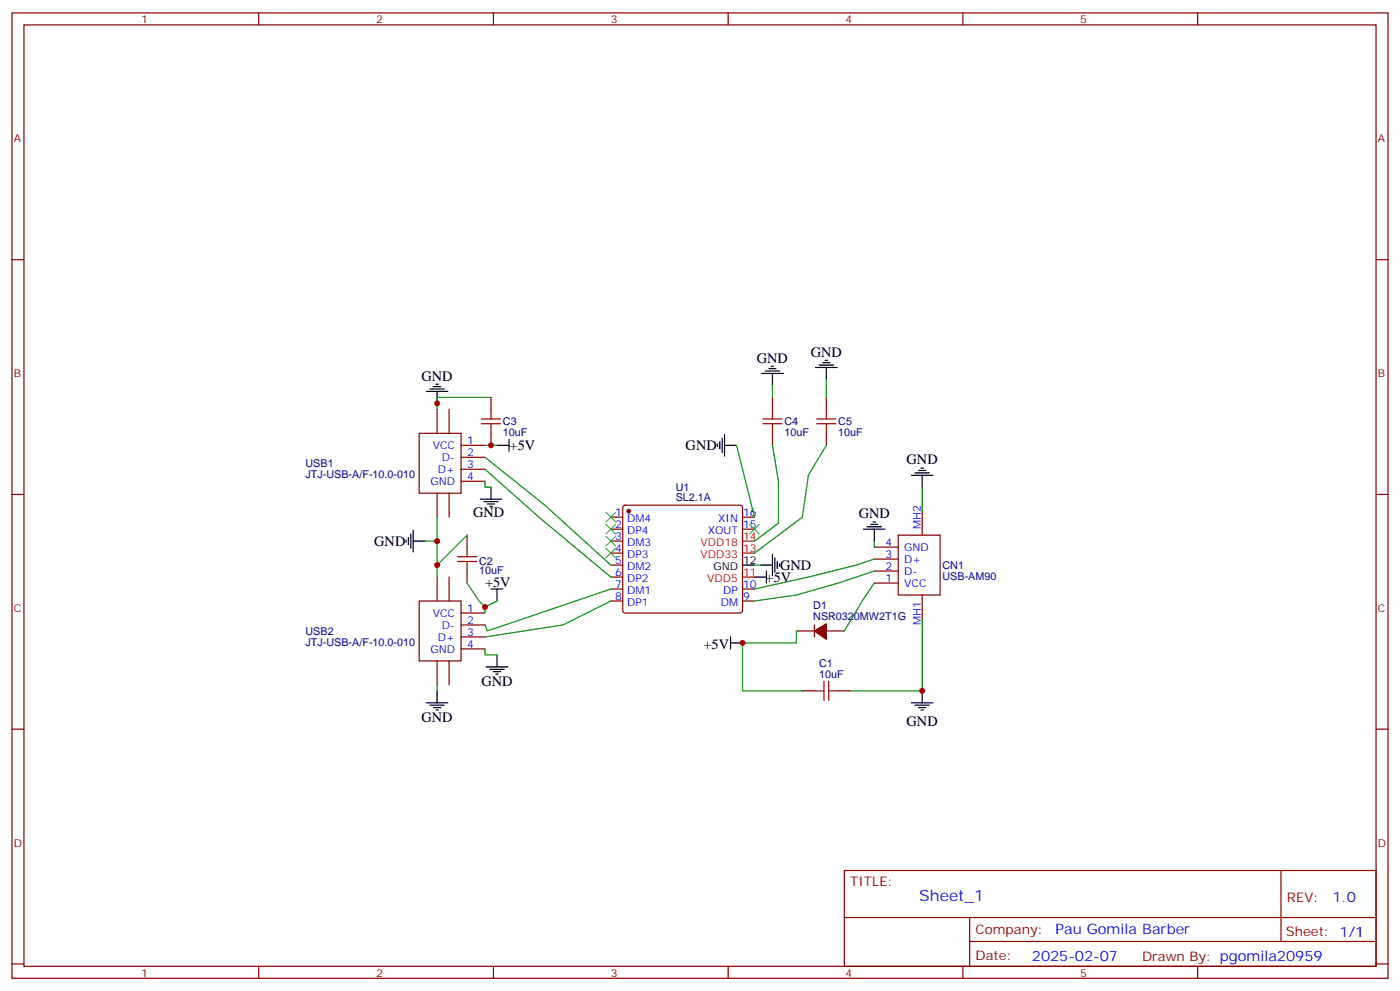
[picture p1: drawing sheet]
<svg xmlns="http://www.w3.org/2000/svg" width="412mm" height="292mm" viewBox="0 0 412 292" stroke-linecap="round" stroke-linejoin="round" font-family="sans-serif">
<g fill="none" stroke="#870000" stroke-width=".35">
<path d="M3.5 3.8h405.4v284.3h-405.4zM7.1 7.3h398.2v277.3h-398.2zM76.2 3.8v3.5M145.3 3.8v3.5M214.5 3.8v3.5M283.6 3.8v3.5M352.8 3.8v3.5M3.5 76.5h3.6M405.3 76.5h3.6M144.6 117.1v3.5M227.5 117.1v3.5M243.4 117.1v3.5"/>
<path d="M123.5 127.6h12.3v17.7h-12.3zM128.8 120.6v7M132.3 120.6v7M135.8 131.2h7.1M135.8 134.7h7.1M135.8 138.2h7.1M144.6 127.6v3.6M227.5 127.6v3.6M243.4 127.6v3.6M3.5 145.6h3.6M128.8 145.3v7M132.3 145.3v7"/>
<path d="M135.8 141.7h7.1M137.6 157.6v3.5M179.9 152.3h3.5M179.9 155.9h3.5M179.9 159.4h3.5M183.7 149l.4-.2h33.9l.5 .2 .2 .5v30.3l-.2 .5-.5 .3h-33.9l-.4-.3-.3-.5v-30.3zM218.7 152.3h3.5M218.7 155.9h3.5M264.6 157.6h12.3v17.7h-12.3zM271.6 150.6v7M405.3 145.6h3.6M123.5 177h12.3v17.7h-12.3z"/>
<path d="M128.8 170v7M132.3 170v7M137.6 168.2v3.5M179.9 162.9h3.5M179.9 166.4h3.5M179.9 170h3.5M179.9 173.5h3.5M179.9 177h3.5M218.7 173.5h3.5M218.7 177h3.5M257.5 171.7h7.1M257.5 168.2h7.1"/>
<path d="M257.5 164.7h7.1M257.5 161.1h7.1M271.6 175.3v7M128.8 194.7v7M132.3 194.7v7M135.8 180.6h7.1M135.8 184.1h7.1M135.8 187.6h7.1M135.8 191.1h7.1M234.6 185.8h5.3M239.9 184.1v3.5M243.4 185.8h5.3"/>
<path d="M3.5 214.8h3.6M236.4 203.5h3.5M246.9 203.5h3.6M405.3 214.8h3.6M248.7 256.4h156.6v28.2h-156.6zM377.3 256.4v20.9M248.7 270.2h156.5M285.6 277.3h119.6M285.6 270.2v14.2M3.5 283.9h3.6M76.2 284.6v3.5M145.3 284.6v3.5"/>
<path d="M214.5 284.6v3.5M283.6 284.6v3.5M352.8 284.6v3.5M405.3 283.9h3.6"/>
</g>
<g fill="#870000" stroke="#870000" stroke-width=".35">
<path d="M239.9 185.8l3.5-2.1v4.6z"/>
<circle cx="185.2" cy="150.6" r=".53"/>
</g>
<path d="M218.7 159.4h3.5M218.7 170h3.5M218.7 162.9h3.5" fill="none" stroke="#f00" stroke-width=".35"/>
<g fill="none" stroke="#000" stroke-width=".35">
<path d="M125.6 115.3h6.3M126.6 114.6h4.3M127.7 113.9h2.1M128.4 113.2h.7M128.8 115.3v3.5M224.4 110h6.3M225.4 109.3h4.3M226.5 108.6h2.1M227.2 107.9h.7M227.5 110v3.5M240.2 108.2h6.4M241.3 107.5h4.2"/>
<path d="M242.4 106.8h2.1M243.1 106.1h.7M243.4 108.2v3.6M146.4 131.2h3.5M149.9 129.4v3.5M211.3 130.8v.7M212 130.1v2.1M212.7 129v4.3M213.4 131.2h3.6M213.4 128v6.3M268.5 140h6.3M269.5 139.3h4.3"/>
<path d="M270.6 138.6h2.1M271.3 137.9h.7M271.6 140v3.5M119.6 159v.7M120.3 158.3v2.1M121 157.3v4.2M121.7 159.4h3.5M121.7 156.2v6.4M141.5 147h6.3M142.5 147.7h4.3M143.6 148.4h2.1M144.3 149.2h.7"/>
<path d="M144.6 143.5v3.5M254.4 155.9h6.3M255.4 155.2h4.2M256.5 154.4h2.1M257.2 153.7h.7M257.5 155.9v3.5M144.6 173.5h3.6M146.4 173.5v3.5M218.7 166.4h3.5M222.2 170h3.6M224 166.4h3.5M225.8 168.2v3.5"/>
<path d="M227.5 163.3v6.3M228.2 164.3v4.3M229 165.4v2.1M229.7 166.1v.7M143.2 196.4h6.4M144.3 197.1h4.2M145.3 197.8h2.2M146 198.5h.8M146.4 192.9v3.5M215.2 189.4h3.5M215.2 187.6v3.5M125.6 207h6.3"/>
<path d="M126.6 207.7h4.3M127.7 208.4h2.1M128.4 209.1h.7M128.8 203.5v3.5M268.5 207h6.3M269.5 207.7h4.3M270.6 208.4h2.1M271.3 209.1h.7M271.6 203.5v3.5"/>
</g>
<g fill="none" stroke="#008700" stroke-width=".35">
<path d="M144.6 117.1h-15.8v3.5M227.5 113.5v3.6M243.4 111.8v5.3M142.9 134.7l17.6 14.1 19.4 17.6M142.9 138.2l15.8 14.1 21.2 17.7M142.9 131.2h3.5M217 131.2l5.2 21.1M227.5 131.2l1.8 10.5v12.4l-7.1 5.3M243.4 131.2l-5.3 8.8-1.7 12.3-14.2 10.6M125.2 159.4h3.6M128.8 152.3v17.7M137.6 157.6l-8.8 8.8"/>
<path d="M142.9 141.7v1.8h1.7M257.5 159.4v1.7M271.6 143.5v7.1M137.6 171.7l3.5 5.3 1.8 1.8M146.4 177l-3.5 1.8v1.8M179.9 173.5l-36.3 12.3-.7-1.7M179.9 177l-14.1 7.1-22.9 3.5M222.2 166.4h1.8M257.5 164.7l-5.3 1.7-14.1 3.6-15.9 3.5M257.5 168.2l-10.6 3.5-12.3 3.6-12.4 1.7M257.5 171.7l-3.5 5.3-5.3 8.8M142.9 191.1v1.8h3.5"/>
<path d="M234.6 185.8v3.6h-15.9v14.1h17.7M271.6 182.3v21.2h-21.1M128.8 201.7v1.8"/>
</g>
<g fill="none" stroke="#a10000" stroke-width=".35">
<path d="M141.8 124.8h5.7M141.8 123.4h5.7M144.6 120.6v2.8M144.6 124.8v2.8M224.7 124.8h5.7M224.7 123.4h5.7M227.5 120.6v2.8M227.5 124.8v2.8M240.6 124.8h5.6M240.6 123.4h5.6M243.4 120.6v2.8M243.4 124.8v2.8"/>
<path d="M134.8 165.4h5.6M134.8 164h5.6M137.6 161.1v2.9M137.6 165.4v2.8M239.9 203.5h2.8M242.7 200.7v5.6M244.1 203.5h2.8M244.1 200.7v5.6"/>
</g>
<path d="M178.5 150.9l2.8 2.8M178.5 154.4l2.8 2.9M178.5 158l2.8 2.8M181.3 150.9l-2.8 2.8M181.3 154.4l-2.8 2.9M181.3 158l-2.8 2.8M220.8 154.4l2.9 2.9M223.7 154.4l-2.9 2.9M178.5 161.5l2.8 2.8M181.3 161.5l-2.8 2.8" fill="none" stroke="#3c3" stroke-width=".35"/>
<g fill="#c00">
<circle cx="128.8" cy="159.4" r=".88"/>
<circle cx="218.7" cy="189.4" r=".88"/>
<circle cx="271.6" cy="203.5" r=".88"/>
<circle cx="144.6" cy="131.2" r=".88"/>
<circle cx="128.8" cy="118.8" r=".88"/>
<circle cx="128.8" cy="166.4" r=".88"/>
<circle cx="142.9" cy="178.8" r=".88"/>
</g>
<text font-size="4.6" fill="#00f" x="270.8" y="265.4">Sheet_1</text>
<g font-size="4.2">
<text x="223" y="106.8">GND</text>
<text x="238.8" y="105.1">GND</text>
<text x="124.2" y="112.1">GND</text>
<text x="150.1" y="132.6">+5V</text>
<text x="202" y="132.6">GND</text>
<text x="267.1" y="136.8">GND</text>
<text x="139.3" y="152.3">GND</text>
<text x="252.9" y="152.6">GND</text>
<text x="110.2" y="160.8">GND</text>
<text x="229.8" y="167.9">GND</text>
<text x="142.9" y="172.8">+5V</text>
<text x="225.5" y="171.4">+5V</text>
<text x="207.2" y="191.2">+5V</text>
<text x="141.8" y="202.1">GND</text>
<text x="124.2" y="212.7">GND</text>
<text x="267.1" y="213.7">GND</text>
</g>
<g font-size="4.2" fill="#00f">
<text x="392.5" y="265.7">1.0</text>
<text x="310.9" y="275.2">Pau Gomila Barber</text>
<text x="304" y="283">2025-02-07</text>
</g>
<g font-size="3.9" fill="#800">
<text x="250.5" y="261">TITLE:</text>
<text x="379.1" y="265.7">REV:</text>
<text x="287.4" y="275.2">Company:</text>
<text x="378.7" y="275.8">Sheet: 1/1</text>
<text x="287.4" y="282.9">Date:</text>
<text x="336.4" y="282.9">Drawn By: pgomila20959</text>
</g>
<g font-size="3.2" fill="#800">
<text x="41.6" y="6.8">1</text>
<text x="110.8" y="6.8">2</text>
<text x="179.9" y="6.8">3</text>
<text x="249.1" y="6.8">4</text>
<text x="318.2" y="6.8">5</text>
<text x="4.1" y="41.9">A</text>
<text x="405.9" y="41.9">A</text>
<text x="4.1" y="111.1">B</text>
<text x="405.9" y="111.1">B</text>
<text x="4.1" y="180.2">C</text>
<text x="405.9" y="180.2">C</text>
<text x="4.1" y="249.3">D</text>
<text x="405.9" y="249.3">D</text>
<text x="41.6" y="287.6">1</text>
<text x="110.8" y="287.6">2</text>
<text x="179.9" y="287.6">3</text>
<text x="249.1" y="287.6">4</text>
<text x="318.2" y="287.6">5</text>
</g>
<g font-size="3.2" fill="#000080">
<text x="148.2" y="125.2">C3</text>
<text x="231.1" y="125.2">C4</text>
<text x="246.9" y="125.2">C5</text>
<text x="148.2" y="128.5">10uF</text>
<text x="231.1" y="128.5">10uF</text>
<text x="246.9" y="128.5">10uF</text>
<text x="90" y="137.6">USB1</text>
<text x="90" y="140.8">JTJ-USB-A/F-10.0-010</text>
<text x="199" y="147.7">SL2.1A</text>
<text x="199" y="144.5">U1</text>
<text x="141.1" y="166.4">C2</text>
<text x="277.6" y="167.6">CN1</text>
<text x="141.1" y="169">10uF</text>
<text x="277.6" y="170.7">USB-AM90</text>
<text x="239.6" y="179.5">D1</text>
<text x="239.6" y="182.7">NSR0320MW2T1G</text>
<text x="90" y="190.2">JTJ-USB-A/F-10.0-010</text>
<text x="90" y="187">USB2</text>
<text x="241.3" y="196.4">C1</text>
<text x="241.3" y="199.6">10uF</text>
</g>
<g font-size="3.2" fill="#00f">
<text x="137.6" y="130.8">1</text>
<text x="127.5" y="132.2">VCC</text>
<text x="130.2" y="135.7">D-</text>
<text x="137.6" y="134.3">2</text>
<text x="137.6" y="137.9">3</text>
<text x="126.8" y="142.8">GND</text>
<text x="129" y="139.3">D+</text>
<text x="137.6" y="141.4">4</text>
<text x="181.3" y="152">1</text>
<text x="181.3" y="155.5">2</text>
<text x="184.7" y="153.7">DM4</text>
<text x="211.5" y="153.7">XIN</text>
<text x="218.9" y="155.5">15</text>
<text x="218.9" y="152">16</text>
<text x="271.3" y="155.9" transform="rotate(-90 271.3 155.9)">MH2</text>
<text x="181.3" y="159">3</text>
<text x="184.7" y="157.3">DP4</text>
<text x="184.7" y="160.8">DM3</text>
<text x="208.5" y="157.3">XOUT</text>
<text x="260.8" y="160.8">4</text>
<text x="181.3" y="162.6">4</text>
<text x="181.3" y="166.1">5</text>
<text x="184.7" y="164.3">DP3</text>
<text x="184.7" y="167.9">DM2</text>
<text x="260.8" y="167.9">2</text>
<text x="260.8" y="164.3">3</text>
<text x="266.3" y="165.7">D+</text>
<text x="266.3" y="162.2">GND</text>
<text x="181.3" y="169.6">6</text>
<text x="181.3" y="173.1">7</text>
<text x="184.7" y="171.4">DP2</text>
<text x="218.9" y="173.1">10</text>
<text x="260.8" y="171.4">1</text>
<text x="266.3" y="172.8">VCC</text>
<text x="266.3" y="169.3">D-</text>
<text x="181.3" y="176.7">8</text>
<text x="184.7" y="174.9">DM1</text>
<text x="184.7" y="178.4">DP1</text>
<text x="212.3" y="178.4">DM</text>
<text x="213.1" y="174.9">DP</text>
<text x="218.9" y="176.7">9</text>
<text x="127.5" y="181.6">VCC</text>
<text x="130.2" y="185.1">D-</text>
<text x="137.6" y="180.2">1</text>
<text x="137.6" y="183.7">2</text>
<text x="271.3" y="184.1" transform="rotate(-90 271.3 184.1)">MH1</text>
<text x="129" y="188.7">D+</text>
<text x="137.6" y="187.3">3</text>
<text x="137.6" y="190.8">4</text>
<text x="126.8" y="192.2">GND</text>
</g>
<g font-size="3.2" fill="#f00">
<text x="206.3" y="160.8">VDD18</text>
<text x="218.9" y="159">14</text>
<text x="206.3" y="164.3">VDD33</text>
<text x="218.9" y="162.6">13</text>
<text x="208.3" y="171.4">VDD5</text>
<text x="218.9" y="169.6">11</text>
</g>
<g font-size="3.2">
<text x="210.1" y="167.9">GND</text>
<text x="218.9" y="166.1">12</text>
</g>
</svg>
